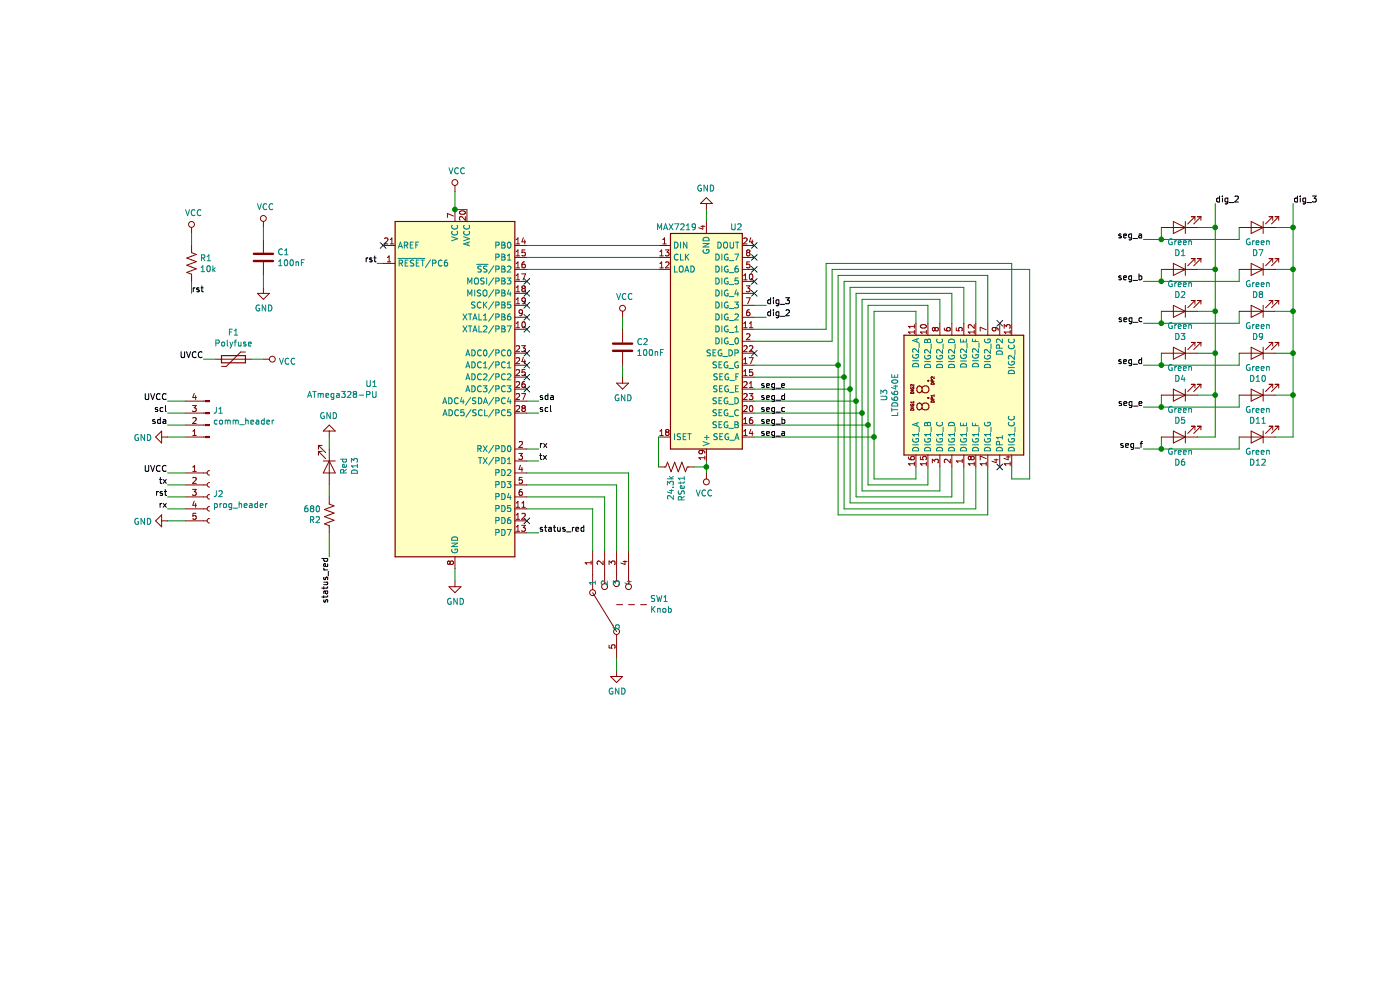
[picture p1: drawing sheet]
EESchema Schematic File Version 4
LIBS:NeedyKnob-cache
EELAYER 29 0
EELAYER END
$Descr A4 11693 8268
encoding utf-8
Sheet 1 1
Title ""
Date ""
Rev ""
Comp ""
Comment1 ""
Comment2 ""
Comment3 ""
Comment4 ""
$EndDescr
$Comp
L MCU_Microchip_ATmega:ATmega328-PU U1
U 1 1
P 3800 3250
F 0 "U1" H 3156 3296 50  0000 R CNN
F 1 "ATmega328-PU" H 3156 3205 50  0000 R CNN
F 2 "Package_DIP:DIP-28_W7.62mm" H 3800 3250 50  0001 C CIN
F 3 "http://ww1.microchip.com/downloads/en/DeviceDoc/ATmega328_P%20AVR%20MCU%20with%20picoPower%20Technology%20Data%20Sheet%2040001984A.pdf" H 3800 3250 50  0001 C CNN
	1    3800 3250
	1    0    0    -1  
$EndComp
$Comp
L Device:C C1
U 1 1
P 2200 2150
F 0 "C1" H 2315 2196 50  0000 L CNN
F 1 "100nF" H 2315 2105 50  0000 L CNN
F 2 "" H 2238 2000 50  0001 C CNN
F 3 "~" H 2200 2150 50  0001 C CNN
	1    2200 2150
	1    0    0    -1  
$EndComp
$Comp
L Switch:SW_Rotary1x4 SW1
U 1 1
P 4800 5050
F 0 "SW1" V 4846 4422 50  0000 R CNN
F 1 "Knob" V 4755 4422 50  0000 R CNN
F 2 "" H 4850 5000 50  0001 C CNN
F 3 "" H 4850 5000 50  0001 C CNN
	1    4800 5050
	0    -1   -1   0   
$EndComp
Wire Wire Line
	3900 1750 3800 1750
$Comp
L power:VCC #PWR08
U 1 1
P 3800 1600
F 0 "#PWR08" H 3800 1450 50  0001 C CNN
F 1 "VCC" H 3817 1773 50  0000 C CNN
F 2 "" H 3800 1600 50  0001 C CNN
F 3 "" H 3800 1600 50  0001 C CNN
	1    3800 1600
	1    0    0    -1  
$EndComp
$Comp
L power:GND #PWR09
U 1 1
P 3800 4850
F 0 "#PWR09" H 3800 4600 50  0001 C CNN
F 1 "GND" H 3805 4677 50  0000 C CNN
F 2 "" H 3800 4850 50  0001 C CNN
F 3 "" H 3800 4850 50  0001 C CNN
	1    3800 4850
	1    0    0    -1  
$EndComp
Wire Wire Line
	3800 1750 3800 1600
Connection ~ 3800 1750
$Comp
L power:VCC #PWR06
U 1 1
P 2200 1900
F 0 "#PWR06" H 2200 1750 50  0001 C CNN
F 1 "VCC" H 2217 2073 50  0000 C CNN
F 2 "" H 2200 1900 50  0001 C CNN
F 3 "" H 2200 1900 50  0001 C CNN
	1    2200 1900
	1    0    0    -1  
$EndComp
Wire Wire Line
	3800 4850 3800 4750
$Comp
L power:GND #PWR07
U 1 1
P 2200 2400
F 0 "#PWR07" H 2200 2150 50  0001 C CNN
F 1 "GND" H 2205 2227 50  0000 C CNN
F 2 "" H 2200 2400 50  0001 C CNN
F 3 "" H 2200 2400 50  0001 C CNN
	1    2200 2400
	1    0    0    -1  
$EndComp
Wire Wire Line
	2200 2400 2200 2300
Wire Wire Line
	2200 2000 2200 1900
$Comp
L power:VCC #PWR05
U 1 1
P 1600 1950
F 0 "#PWR05" H 1600 1800 50  0001 C CNN
F 1 "VCC" H 1617 2123 50  0000 C CNN
F 2 "" H 1600 1950 50  0001 C CNN
F 3 "" H 1600 1950 50  0001 C CNN
	1    1600 1950
	1    0    0    -1  
$EndComp
Wire Wire Line
	1600 2050 1600 1950
Wire Wire Line
	1600 2350 1600 2450
Text Label 1600 2450 0    50   ~ 0
rst
Wire Wire Line
	3200 2200 3150 2200
Text Label 3150 2200 2    50   ~ 0
rst
$Comp
L Connector:Conn_01x05_Female J2
U 1 1
P 1750 4150
F 0 "J2" H 1778 4176 50  0000 L CNN
F 1 "prog_header" H 1778 4085 50  0000 L CNN
F 2 "" H 1750 4150 50  0001 C CNN
F 3 "~" H 1750 4150 50  0001 C CNN
	1    1750 4150
	1    0    0    -1  
$EndComp
$Comp
L Connector:Conn_01x04_Male J1
U 1 1
P 1750 3550
F 0 "J1" H 1722 3432 50  0000 R CNN
F 1 "comm_header" H 1722 3523 50  0000 R CNN
F 2 "" H 1750 3550 50  0001 C CNN
F 3 "~" H 1750 3550 50  0001 C CNN
	1    1750 3550
	-1   0    0    1   
$EndComp
$Comp
L power:VCC #PWR01
U 1 1
P 2200 3000
F 0 "#PWR01" H 2200 2850 50  0001 C CNN
F 1 "VCC" V 2218 3127 50  0000 L CNN
F 2 "" H 2200 3000 50  0001 C CNN
F 3 "" H 2200 3000 50  0001 C CNN
	1    2200 3000
	0    1    1    0   
$EndComp
$Comp
L power:GND #PWR02
U 1 1
P 1400 3650
F 0 "#PWR02" H 1400 3400 50  0001 C CNN
F 1 "GND" V 1405 3522 50  0000 R CNN
F 2 "" H 1400 3650 50  0001 C CNN
F 3 "" H 1400 3650 50  0001 C CNN
	1    1400 3650
	0    1    1    0   
$EndComp
$Comp
L power:GND #PWR04
U 1 1
P 1400 4350
F 0 "#PWR04" H 1400 4100 50  0001 C CNN
F 1 "GND" V 1405 4222 50  0000 R CNN
F 2 "" H 1400 4350 50  0001 C CNN
F 3 "" H 1400 4350 50  0001 C CNN
	1    1400 4350
	0    1    1    0   
$EndComp
Wire Wire Line
	1550 4150 1400 4150
Wire Wire Line
	1550 3950 1400 3950
Wire Wire Line
	1400 4350 1550 4350
Wire Wire Line
	1550 3650 1400 3650
Wire Wire Line
	1400 3350 1550 3350
Text Label 1400 4150 2    50   ~ 0
rst
Wire Wire Line
	4400 3450 4500 3450
Text Label 4500 3450 0    50   ~ 0
scl
Wire Wire Line
	4400 3750 4500 3750
Text Label 4500 3850 0    50   ~ 0
tx
Text Label 4500 3750 0    50   ~ 0
rx
Wire Wire Line
	4500 3850 4400 3850
Wire Wire Line
	1550 3450 1400 3450
Wire Wire Line
	1400 3550 1550 3550
Wire Wire Line
	1550 4050 1400 4050
Wire Wire Line
	1400 4250 1550 4250
Text Label 1400 3550 2    50   ~ 0
sda
Text Label 1400 3450 2    50   ~ 0
scl
Text Label 1400 4250 2    50   ~ 0
rx
Text Label 1400 4050 2    50   ~ 0
tx
$Comp
L power:GND #PWR010
U 1 1
P 5150 5600
F 0 "#PWR010" H 5150 5350 50  0001 C CNN
F 1 "GND" H 5155 5427 50  0000 C CNN
F 2 "" H 5150 5600 50  0001 C CNN
F 3 "" H 5150 5600 50  0001 C CNN
	1    5150 5600
	1    0    0    -1  
$EndComp
Wire Wire Line
	5150 5600 5150 5500
Wire Wire Line
	5250 3950 5250 4600
Wire Wire Line
	5150 4600 5150 4050
Wire Wire Line
	5050 4150 5050 4600
Wire Wire Line
	4950 4600 4950 4250
$Comp
L Device:R_US R1
U 1 1
P 1600 2200
F 0 "R1" H 1668 2246 50  0000 L CNN
F 1 "10k" H 1668 2155 50  0000 L CNN
F 2 "" V 1640 2190 50  0001 C CNN
F 3 "~" H 1600 2200 50  0001 C CNN
	1    1600 2200
	1    0    0    -1  
$EndComp
NoConn ~ 3200 2050
Wire Wire Line
	4400 3350 4500 3350
Text Label 4500 3350 0    50   ~ 0
sda
$Comp
L power:GND #PWR011
U 1 1
P 2750 3650
F 0 "#PWR011" H 2750 3400 50  0001 C CNN
F 1 "GND" H 2755 3477 50  0000 C CNN
F 2 "" H 2750 3650 50  0001 C CNN
F 3 "" H 2750 3650 50  0001 C CNN
	1    2750 3650
	-1   0    0    1   
$EndComp
Wire Wire Line
	2750 3650 2750 3750
Wire Wire Line
	4400 4450 4500 4450
Text Label 4500 4450 0    50   ~ 0
status_red
Wire Wire Line
	4400 4250 4950 4250
Wire Wire Line
	4400 4150 5050 4150
Wire Wire Line
	4400 4050 5150 4050
Wire Wire Line
	4400 3950 5250 3950
Text Label 2750 4650 3    50   ~ 0
status_red
$Comp
L Display_Character:DC56-11EWA U3
U 1 1
P 8050 3300
F 0 "U3" H 8050 3967 50  0000 C CNN
F 1 "LTD6640E" H 8050 3876 50  0000 C CNN
F 2 "Display_7Segment:DA56-11SURKWA" H 8070 2650 50  0001 C CNN
F 3 "http://www.kingbrightusa.com/images/catalog/SPEC/DC56-11EWA.pdf" H 7930 3400 50  0001 C CNN
	1    8050 3300
	0    -1   -1   0   
$EndComp
$Comp
L Driver_LED:MAX7219 U2
U 1 1
P 5900 2850
F 0 "U2" H 6150 1900 50  0000 C CNN
F 1 "MAX7219" H 5650 1900 50  0000 C CNN
F 2 "" H 5850 2900 50  0001 C CNN
F 3 "https://datasheets.maximintegrated.com/en/ds/MAX7219-MAX7221.pdf" H 5950 2700 50  0001 C CNN
	1    5900 2850
	1    0    0    1   
$EndComp
$Comp
L Device:R_US RSet1
U 1 1
P 5650 3900
F 0 "RSet1" H 5718 3946 50  0000 L CNN
F 1 "24.3k" H 5718 3855 50  0000 L CNN
F 2 "" V 5690 3890 50  0001 C CNN
F 3 "~" H 5650 3900 50  0001 C CNN
	1    5650 3900
	0    1    1    0   
$EndComp
Wire Wire Line
	4400 2050 5500 2050
Wire Wire Line
	5500 2150 4400 2150
Wire Wire Line
	4400 2250 5500 2250
$Comp
L power:VCC #PWR015
U 1 1
P 5900 3950
F 0 "#PWR015" H 5900 3800 50  0001 C CNN
F 1 "VCC" H 5917 4123 50  0000 C CNN
F 2 "" H 5900 3950 50  0001 C CNN
F 3 "" H 5900 3950 50  0001 C CNN
	1    5900 3950
	-1   0    0    1   
$EndComp
$Comp
L power:GND #PWR014
U 1 1
P 5900 1750
F 0 "#PWR014" H 5900 1500 50  0001 C CNN
F 1 "GND" H 5905 1577 50  0000 C CNN
F 2 "" H 5900 1750 50  0001 C CNN
F 3 "" H 5900 1750 50  0001 C CNN
	1    5900 1750
	-1   0    0    1   
$EndComp
Wire Wire Line
	5900 1750 5900 1850
Wire Wire Line
	5900 3850 5900 3900
Wire Wire Line
	5500 3900 5500 3650
Wire Wire Line
	5800 3900 5900 3900
Connection ~ 5900 3900
Wire Wire Line
	5900 3900 5900 3950
$Comp
L Device:C C2
U 1 1
P 5200 2900
F 0 "C2" H 5315 2946 50  0000 L CNN
F 1 "100nF" H 5315 2855 50  0000 L CNN
F 2 "" H 5238 2750 50  0001 C CNN
F 3 "~" H 5200 2900 50  0001 C CNN
	1    5200 2900
	1    0    0    -1  
$EndComp
$Comp
L power:VCC #PWR012
U 1 1
P 5200 2650
F 0 "#PWR012" H 5200 2500 50  0001 C CNN
F 1 "VCC" H 5217 2823 50  0000 C CNN
F 2 "" H 5200 2650 50  0001 C CNN
F 3 "" H 5200 2650 50  0001 C CNN
	1    5200 2650
	1    0    0    -1  
$EndComp
$Comp
L power:GND #PWR013
U 1 1
P 5200 3150
F 0 "#PWR013" H 5200 2900 50  0001 C CNN
F 1 "GND" H 5205 2977 50  0000 C CNN
F 2 "" H 5200 3150 50  0001 C CNN
F 3 "" H 5200 3150 50  0001 C CNN
	1    5200 3150
	1    0    0    -1  
$EndComp
Wire Wire Line
	5200 3150 5200 3050
Wire Wire Line
	5200 2650 5200 2750
Wire Wire Line
	7650 3900 7650 4000
Wire Wire Line
	7650 4000 7300 4000
Wire Wire Line
	7300 4000 7300 3650
Wire Wire Line
	7300 3650 6300 3650
Wire Wire Line
	7650 2700 7650 2600
Wire Wire Line
	7650 2600 7300 2600
Wire Wire Line
	7300 2600 7300 3650
Connection ~ 7300 3650
Wire Wire Line
	7750 3900 7750 4050
Wire Wire Line
	7750 4050 7250 4050
Wire Wire Line
	7250 4050 7250 3550
Wire Wire Line
	7250 3550 6300 3550
Wire Wire Line
	6300 3450 7200 3450
Wire Wire Line
	7200 3450 7200 4100
Wire Wire Line
	7200 4100 7850 4100
Wire Wire Line
	7850 4100 7850 3900
Wire Wire Line
	7950 3900 7950 4150
Wire Wire Line
	7950 4150 7150 4150
Wire Wire Line
	7150 4150 7150 3350
Wire Wire Line
	7150 3350 6300 3350
Wire Wire Line
	6300 3250 7100 3250
Wire Wire Line
	7100 3250 7100 4200
Wire Wire Line
	7100 4200 8050 4200
Wire Wire Line
	8050 4200 8050 3900
Wire Wire Line
	8150 3900 8150 4250
Wire Wire Line
	8150 4250 7050 4250
Wire Wire Line
	7050 4250 7050 3150
Wire Wire Line
	7050 3150 6300 3150
Wire Wire Line
	7000 4300 8250 4300
Wire Wire Line
	8250 4300 8250 3900
Wire Wire Line
	7750 2700 7750 2550
Wire Wire Line
	7750 2550 7250 2550
Wire Wire Line
	7250 2550 7250 3550
Connection ~ 7250 3550
Wire Wire Line
	7200 3450 7200 2500
Wire Wire Line
	7200 2500 7850 2500
Wire Wire Line
	7850 2500 7850 2700
Connection ~ 7200 3450
Wire Wire Line
	7950 2700 7950 2450
Wire Wire Line
	7950 2450 7150 2450
Wire Wire Line
	7150 2450 7150 3350
Connection ~ 7150 3350
Wire Wire Line
	7100 3250 7100 2400
Wire Wire Line
	7100 2400 8050 2400
Wire Wire Line
	8050 2400 8050 2700
Connection ~ 7100 3250
Wire Wire Line
	8150 2700 8150 2350
Wire Wire Line
	8150 2350 7050 2350
Wire Wire Line
	7050 2350 7050 3150
Connection ~ 7050 3150
Wire Wire Line
	7000 2300 8250 2300
Wire Wire Line
	8250 2300 8250 2700
NoConn ~ 8350 3900
NoConn ~ 8350 2700
Wire Wire Line
	8450 3900 8450 4000
Wire Wire Line
	8450 4000 8600 4000
Wire Wire Line
	8600 4000 8600 2250
Wire Wire Line
	8600 2250 6950 2250
Wire Wire Line
	6950 2250 6950 2850
Wire Wire Line
	6950 2850 6300 2850
Wire Wire Line
	6300 2750 6900 2750
Wire Wire Line
	6900 2750 6900 2200
Wire Wire Line
	6900 2200 8450 2200
Wire Wire Line
	8450 2200 8450 2700
NoConn ~ 6300 2950
Wire Wire Line
	7000 2300 7000 3050
Text Label 6350 3250 0    50   ~ 0
seg_e
Text Label 6350 3350 0    50   ~ 0
seg_d
Text Label 6350 3450 0    50   ~ 0
seg_c
Text Label 6350 3550 0    50   ~ 0
seg_b
Text Label 6350 3650 0    50   ~ 0
seg_a
Wire Wire Line
	6300 2650 6400 2650
Wire Wire Line
	6300 2550 6400 2550
Text Label 6400 2650 0    50   ~ 0
dig_2
Text Label 6400 2550 0    50   ~ 0
dig_3
NoConn ~ 4400 2350
NoConn ~ 4400 2450
NoConn ~ 4400 2550
NoConn ~ 4400 2650
NoConn ~ 4400 2750
NoConn ~ 4400 2950
NoConn ~ 4400 3050
NoConn ~ 4400 3150
NoConn ~ 4400 3250
Wire Wire Line
	6300 3050 7000 3050
Connection ~ 7000 3050
Wire Wire Line
	7000 3050 7000 4300
NoConn ~ 6300 2450
NoConn ~ 6300 2350
NoConn ~ 6300 2250
NoConn ~ 6300 2150
NoConn ~ 6300 2050
Text Label 10800 1700 0    50   ~ 0
dig_3
Text Label 10150 1700 0    50   ~ 0
dig_2
Text Label 9550 3750 2    50   ~ 0
seg_f
Text Label 9550 3400 2    50   ~ 0
seg_e
Text Label 9550 3050 2    50   ~ 0
seg_d
Text Label 9550 2700 2    50   ~ 0
seg_c
Text Label 9550 2350 2    50   ~ 0
seg_b
Text Label 9550 2000 2    50   ~ 0
seg_a
Wire Wire Line
	9700 2350 10350 2350
Connection ~ 9700 2350
Wire Wire Line
	9700 2350 9700 2250
Wire Wire Line
	9700 2700 10350 2700
Connection ~ 9700 2700
Wire Wire Line
	9700 2700 9700 2600
Wire Wire Line
	9700 3050 10350 3050
Connection ~ 9700 3050
Wire Wire Line
	9700 3050 9700 2950
Wire Wire Line
	9700 3400 10350 3400
Connection ~ 9700 3400
Wire Wire Line
	9700 3400 9700 3300
Wire Wire Line
	9700 3750 10350 3750
Connection ~ 9700 3750
Wire Wire Line
	9700 3650 9700 3750
Wire Wire Line
	10350 3750 10350 3650
Wire Wire Line
	9550 3750 9700 3750
Wire Wire Line
	10350 3400 10350 3300
Wire Wire Line
	9550 3400 9700 3400
Wire Wire Line
	10350 3050 10350 2950
Wire Wire Line
	9550 3050 9700 3050
Wire Wire Line
	10350 2700 10350 2600
Wire Wire Line
	9550 2700 9700 2700
Wire Wire Line
	10350 2350 10350 2250
Wire Wire Line
	9550 2350 9700 2350
Wire Wire Line
	9700 2000 10350 2000
Connection ~ 9700 2000
Wire Wire Line
	9700 1900 9700 2000
Wire Wire Line
	10350 2000 10350 1900
Wire Wire Line
	9550 2000 9700 2000
Wire Wire Line
	10800 3300 10800 2950
Connection ~ 10800 3300
Wire Wire Line
	10650 3300 10800 3300
Wire Wire Line
	10800 2950 10800 2600
Connection ~ 10800 2950
Wire Wire Line
	10650 2950 10800 2950
Wire Wire Line
	10800 2600 10800 2250
Connection ~ 10800 2600
Wire Wire Line
	10650 2600 10800 2600
Wire Wire Line
	10800 2250 10800 1900
Connection ~ 10800 2250
Wire Wire Line
	10650 2250 10800 2250
Wire Wire Line
	10800 1900 10800 1700
Connection ~ 10800 1900
Wire Wire Line
	10650 1900 10800 1900
Wire Wire Line
	10800 3650 10800 3300
Wire Wire Line
	10650 3650 10800 3650
Wire Wire Line
	10150 3300 10150 2950
Connection ~ 10150 3300
Wire Wire Line
	10000 3300 10150 3300
Wire Wire Line
	10150 2950 10150 2600
Connection ~ 10150 2950
Wire Wire Line
	10000 2950 10150 2950
Wire Wire Line
	10150 2600 10150 2250
Connection ~ 10150 2600
Wire Wire Line
	10000 2600 10150 2600
Wire Wire Line
	10150 2250 10150 1900
Connection ~ 10150 2250
Wire Wire Line
	10000 2250 10150 2250
Wire Wire Line
	10150 1900 10150 1700
Connection ~ 10150 1900
Wire Wire Line
	10000 1900 10150 1900
Wire Wire Line
	10150 3650 10150 3300
Wire Wire Line
	10000 3650 10150 3650
$Comp
L Device:LED D8
U 1 1
P 10500 2250
F 0 "D8" H 10493 2466 50  0000 C CNN
F 1 "Green" H 10493 2375 50  0000 C CNN
F 2 "" H 10500 2250 50  0001 C CNN
F 3 "~" H 10500 2250 50  0001 C CNN
	1    10500 2250
	-1   0    0    1   
$EndComp
$Comp
L Device:LED D9
U 1 1
P 10500 2600
F 0 "D9" H 10493 2816 50  0000 C CNN
F 1 "Green" H 10493 2725 50  0000 C CNN
F 2 "" H 10500 2600 50  0001 C CNN
F 3 "~" H 10500 2600 50  0001 C CNN
	1    10500 2600
	-1   0    0    1   
$EndComp
$Comp
L Device:LED D10
U 1 1
P 10500 2950
F 0 "D10" H 10493 3166 50  0000 C CNN
F 1 "Green" H 10493 3075 50  0000 C CNN
F 2 "" H 10500 2950 50  0001 C CNN
F 3 "~" H 10500 2950 50  0001 C CNN
	1    10500 2950
	-1   0    0    1   
$EndComp
$Comp
L Device:LED D11
U 1 1
P 10500 3300
F 0 "D11" H 10493 3516 50  0000 C CNN
F 1 "Green" H 10493 3425 50  0000 C CNN
F 2 "" H 10500 3300 50  0001 C CNN
F 3 "~" H 10500 3300 50  0001 C CNN
	1    10500 3300
	-1   0    0    1   
$EndComp
$Comp
L Device:LED D12
U 1 1
P 10500 3650
F 0 "D12" H 10493 3866 50  0000 C CNN
F 1 "Green" H 10493 3775 50  0000 C CNN
F 2 "" H 10500 3650 50  0001 C CNN
F 3 "~" H 10500 3650 50  0001 C CNN
	1    10500 3650
	-1   0    0    1   
$EndComp
$Comp
L Device:LED D7
U 1 1
P 10500 1900
F 0 "D7" H 10493 2116 50  0000 C CNN
F 1 "Green" H 10493 2025 50  0000 C CNN
F 2 "" H 10500 1900 50  0001 C CNN
F 3 "~" H 10500 1900 50  0001 C CNN
	1    10500 1900
	-1   0    0    1   
$EndComp
$Comp
L Device:LED D2
U 1 1
P 9850 2250
F 0 "D2" H 9843 2466 50  0000 C CNN
F 1 "Green" H 9843 2375 50  0000 C CNN
F 2 "" H 9850 2250 50  0001 C CNN
F 3 "~" H 9850 2250 50  0001 C CNN
	1    9850 2250
	-1   0    0    1   
$EndComp
$Comp
L Device:LED D4
U 1 1
P 9850 2950
F 0 "D4" H 9843 3166 50  0000 C CNN
F 1 "Green" H 9843 3075 50  0000 C CNN
F 2 "" H 9850 2950 50  0001 C CNN
F 3 "~" H 9850 2950 50  0001 C CNN
	1    9850 2950
	-1   0    0    1   
$EndComp
$Comp
L Device:LED D3
U 1 1
P 9850 2600
F 0 "D3" H 9843 2816 50  0000 C CNN
F 1 "Green" H 9843 2725 50  0000 C CNN
F 2 "" H 9850 2600 50  0001 C CNN
F 3 "~" H 9850 2600 50  0001 C CNN
	1    9850 2600
	-1   0    0    1   
$EndComp
$Comp
L Device:LED D6
U 1 1
P 9850 3650
F 0 "D6" H 9843 3866 50  0000 C CNN
F 1 "Green" H 9843 3775 50  0000 C CNN
F 2 "" H 9850 3650 50  0001 C CNN
F 3 "~" H 9850 3650 50  0001 C CNN
	1    9850 3650
	-1   0    0    1   
$EndComp
$Comp
L Device:LED D5
U 1 1
P 9850 3300
F 0 "D5" H 9843 3516 50  0000 C CNN
F 1 "Green" H 9843 3425 50  0000 C CNN
F 2 "" H 9850 3300 50  0001 C CNN
F 3 "~" H 9850 3300 50  0001 C CNN
	1    9850 3300
	-1   0    0    1   
$EndComp
$Comp
L Device:LED D1
U 1 1
P 9850 1900
F 0 "D1" H 9843 2116 50  0000 C CNN
F 1 "Green" H 9843 2025 50  0000 C CNN
F 2 "" H 9850 1900 50  0001 C CNN
F 3 "~" H 9850 1900 50  0001 C CNN
	1    9850 1900
	-1   0    0    1   
$EndComp
$Comp
L Device:LED D13
U 1 1
P 2750 3900
F 0 "D13" H 2743 4116 50  0000 C CNN
F 1 "Red" H 2743 4025 50  0000 C CNN
F 2 "" H 2750 3900 50  0001 C CNN
F 3 "~" H 2750 3900 50  0001 C CNN
	1    2750 3900
	0    1    1    0   
$EndComp
NoConn ~ 4400 4350
$Comp
L Device:R_US R2
U 1 1
P 2750 4300
F 0 "R2" H 2818 4346 50  0000 L CNN
F 1 "680" H 2818 4255 50  0000 L CNN
F 2 "" V 2790 4290 50  0001 C CNN
F 3 "~" H 2750 4300 50  0001 C CNN
	1    2750 4300
	-1   0    0    1   
$EndComp
Wire Wire Line
	2750 4450 2750 4650
Wire Wire Line
	2750 4150 2750 4050
$Comp
L Device:Polyfuse F1
U 1 1
P 1950 3000
F 0 "F1" V 1725 3000 50  0000 C CNN
F 1 "Polyfuse" V 1816 3000 50  0000 C CNN
F 2 "" H 2000 2800 50  0001 L CNN
F 3 "~" H 1950 3000 50  0001 C CNN
	1    1950 3000
	0    1    1    0   
$EndComp
Text Label 1400 3950 2    50   ~ 0
UVCC
Text Label 1400 3350 2    50   ~ 0
UVCC
Text Label 1700 3000 2    50   ~ 0
UVCC
Wire Wire Line
	1700 3000 1800 3000
Wire Wire Line
	2100 3000 2200 3000
$EndSCHEMATC
